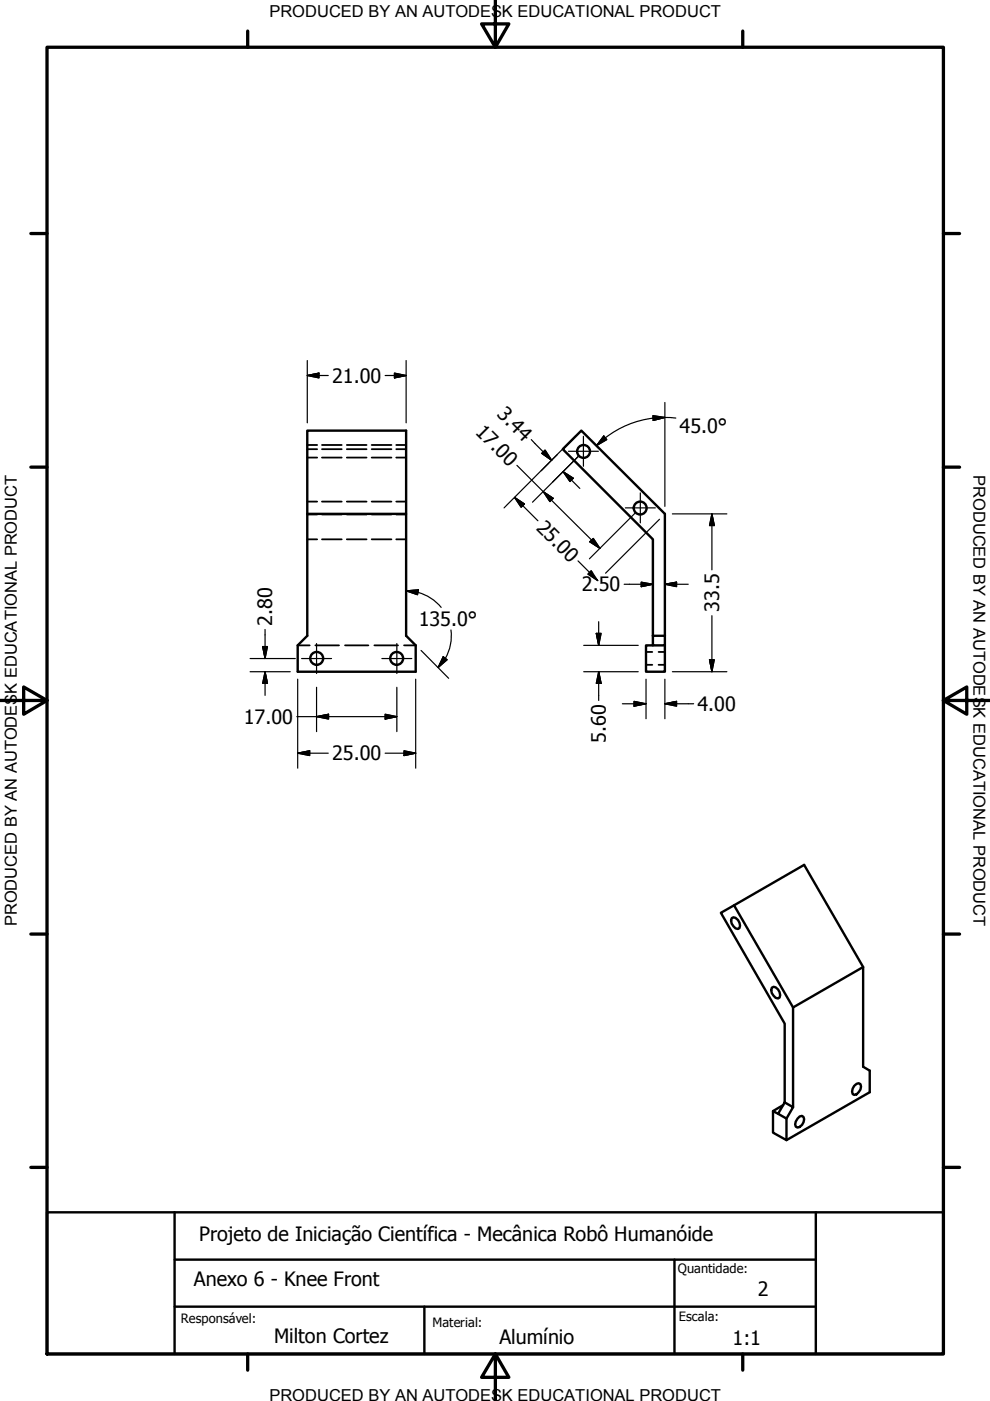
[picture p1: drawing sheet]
<svg xmlns="http://www.w3.org/2000/svg" width="210mm" height="297mm" viewBox="0 0 210 297" stroke-linecap="round" stroke-linejoin="round" font-family="sans-serif">
<!-- layer: Visible (ANSI) -->
<g fill="none" stroke="#000" stroke-width=".51">
<path d="M65.2 109v-17.7h20.9v43.5l2 2v5.6h-25v-5.6l2.1-2v-25.8h20.9M138.4 134.8h2.6v2h-2.6zM138.4 136.8h-1.4v5.6h4v-5.6M138.4 134.8v-20.5l-19.1-19.1 4-3.9 17.7 17.7v25.8M155.1 194.7l.4-.2a1.74 1.74 0 0 1 1.3 2.3l-.3 .2a1.82 1.82 0 0 1-1.4-2.3zM155.6 191.9l12.5 21.7M163.6 209.4l.4-.2a1.74 1.74 0 0 1 1.3 2.3l-.3 .2a1.82 1.82 0 0 1-1.4-2.3zM183 205l-14.9 8.6v21.1M163.9 235.6l1.1 .5M166.1 234.3l-2.2 1.3v4.5l2.9 1.6v-4.5M166.4 233.7l1.7 1-1.3 2.5-1.8-1.1zM166.4 233.7v-16.7l-13.6-23.5 17.7-10.1 12.5 21.6v21.2l1.4 .8v4.6l-17.6 10.1"/>
<path d="M169.1 237.2l.4-.5 .6-.1a1.2 1.2 0 0 1 0 1.9l-.6 .4-.4 .2-.4-.2-.1-.5zM181.1 230.2l.5-.4 .5-.1 .3 .2a1.74 1.74 0 0 1-1.3 2.2 1.2 1.2 0 0 1 0-1.9z"/>
<circle cx="123.7" cy="95.7" r="1.37"/>
<circle cx="135.7" cy="107.7" r="1.37"/>
<circle cx="67.2" cy="139.6" r="1.37"/>
<circle cx="84.1" cy="139.6" r="1.37"/>
</g>
<!-- layer: Hidden (ANSI) -->
<g fill="none" stroke="#000" stroke-width=".38">
<path d="M65.2 95.2h2M65.2 97h2M65.2 94.3h2M68.3 95.2h4.2M68.3 97h4.2M68.3 94.3h4.2M73.5 95.2h4.2M73.5 97h4.2M73.5 94.3h4.2M78.8 95.2h4.2M78.8 97h4.2M78.8 94.3h4.2"/>
<path d="M84 95.2h2.1M84 97h2.1M84 94.3h2.1M65.2 114.3h2M65.2 109.1h2M65.2 106.3h2M68.3 114.3h4.2M68.3 109.1h4.2M68.3 106.3h4.2M73.5 114.3h4.2M73.5 109.1h4.2M73.5 106.3h4.2"/>
<path d="M78.8 114.3h4.2M78.8 109.1h4.2M78.8 106.3h4.2M84 114.3h2.1M84 109.1h2.1M84 106.3h2.1M63.1 136.8h2.6M66.9 136.8h5M73.2 136.8h4.9M79.4 136.8h5M85.7 136.8h2.4M137 138.2h1.3"/>
<path d="M139.6 138.2h1.4M137 141h1.3M139.6 141h1.4"/>
</g>
<!-- layer: Border (ANSI) -->
<g fill="none" stroke="#000" stroke-width=".7">
<path d="M10 10h190v277.1h-190zM52.5 6.6v3.4M105 0v10l-2.9-4.9h5.8l-2.9 4.9M157.5 6.6v3.4M6.5 49.5h3.5M200 49.5h3.5M6.5 99h3.5M200 99h3.5M0 148.5h10l-5-2.8v5.7l5-2.9M200 148.5l5 2.9v-5.7l-5 2.8h10M6.5 198h3.5M200 198h3.5"/>
<path d="M6.5 247.5h3.5M200 247.5h3.5M52.5 287.1v3.4M105 287.1l2.9 4.9h-5.8l2.9-4.9v9.9M157.5 287.1v3.4"/>
</g>
<!-- layer: Title (ANSI) -->
<path d="M10 257h190v30.1h-190zM37 257v30.1M173 257v30.1M37 277h136M37 267.1h136M90 277v10.1M143 267.1v20" fill="none" stroke="#000" stroke-width=".51"/>
<!-- layer: Dimension (ANSI) -->
<g fill="none" stroke="#000" stroke-width=".25">
<path d="M65.2 79.6l2.4-.5v1zM65.2 79.6h4.4M65.2 76.4v13.2M81.7 79.6h4.4M83.6 79.1l2.5 .5-2.5 .5zM86.1 76.4v13.2M109.6 98.7l17.6 17.6M112.6 93.2l4.4 4.4M114.9 96.1l.7-.7 1.4 2.2zM119.4 100l2.1 1.4-.7 .7zM119.4 100l3.5 3.6M122.1 92.4l-15.2 15.3"/>
<path d="M122.6 96.8l-9.7 9.7M128 92.4l.7 .8-2.2 1.3zM128.3 92.8l-1.8 1.7M138.4 88.1l2.6 .4-2.5 .6zM138.4 88.7a20.5 20.5 0 0 0-10.1 4.1M140.9 88.5l2.4 .1M141 85.3v22.1M141 88.5l-2.6 .1M109.1 105.5l2.1 1.4-.7 .7zM109.1 105.5l4.9 4.9M115.2 104.3l2.1 1.3-.7 .7zM122.6 118.9l2.6 2.6"/>
<path d="M125 114.9l.8-.7 1.4 2.1zM134.6 108.8l-9.6 9.7M139.8 110.1l-11.4 11.4M142.6 109h11.5M150.9 109l.5 2.4h-1zM150.9 109v11.8M53 139.6h9.6M55.7 137.1h1l-.5 2.5zM56.2 133.5v6.1M86.1 125.3l2.6-.2-.2 1zM86.1 125.3l2.5 .3M88.6 125.6a9.6 9.6 0 0 1 4.9 3.2"/>
<path d="M89.3 137.9l5.8 5.9M94 139.2l.8 .7-1.9 1.6zM94.4 139.6l-1.5 1.9M95.6 133.6a9.6 9.6 0 0 1-1.2 6M123.8 136.8h11.5M124.8 121.5l.5-.5 .4 .5M126.4 134.3h1l-.5 2.5zM126.9 131.8v5M132.3 123.9h6.1M136 123.4l2.4 .5-2.4 .5zM141 123.9l2.4-.5v1zM141 123.9h4.9"/>
<path d="M150.4 139.9h1l-.5 2.5zM150.9 130.5v11.9M53 142.4h8.5M56.2 142.4l.5 2.5h-1zM56.2 142.4v5M62.9 151.9h21.2M63.1 159.7l2.6-.5v1zM63.1 159.7h6.5M63.1 144v18.9M67.1 151.9l2.6-.5v1zM67.1 145.7v9.4M81.7 151.4l2.4 .5-2.4 .5z"/>
<path d="M81.7 159.7h6.4M84.1 145.7v9.4M85.7 159.2l2.4 .5-2.4 .5zM88.1 144v18.9M123.8 142.4h11.5M126.9 142.4l.5 2.5h-1zM126.9 142.4v6.1M132 149.2h5M134.4 148.7l2.6 .5-2.6 .5zM137 144v8.4M141 149.2l2.4-.5v1zM141 149.2h6.1"/>
<path d="M141 144v8.4M142.6 142.4h11.5"/>
</g>
<g fill="#000" stroke="#000" stroke-width=".25">
<path d="M65.2 79.6l2.4-.5zM65.2 79.6l2.4-.5v1zM83.6 80.1l2.5-.5zM83.6 79.1l2.5 .5-2.5 .5zM114.9 96.1l2.1 1.5zM114.9 96.1l.7-.7 1.4 2.2zM128 92.4l-1.5 2.1zM128 92.4l.7 .8-2.2 1.3zM138.5 89.1l2.5-.6zM138.4 88.1l2.6 .4-2.5 .6zM109.1 105.5l2.1 1.4zM109.1 105.5l2.1 1.4-.7 .7z"/>
<path d="M115.2 104.3l2.1 1.3zM115.2 104.3l2.1 1.3-.7 .7zM119.4 100l2.1 1.4zM119.4 100l2.1 1.4-.7 .7zM125 114.9l2.2 1.4zM125 114.9l.8-.7 1.4 2.1zM150.9 109l.5 2.4zM150.9 109l.5 2.4h-1zM55.7 137.1l.5 2.5zM55.7 137.1h1l-.5 2.5zM86.1 125.3l2.6-.2zM86.1 125.3l2.6-.2-.2 1z"/>
<path d="M94 139.2l-1.1 2.3zM94 139.2l.8 .7-1.9 1.6zM124.7 121.7l2 1.4zM124.7 121.7l.6-.7 1.4 2.1zM126.4 134.3l.5 2.5zM126.4 134.3h1l-.5 2.5zM136 124.4l2.4-.5zM136 123.4l2.4 .5-2.4 .5zM141 123.9l2.4-.5zM141 123.9l2.4-.5v1zM150.4 139.9l.5 2.5zM150.4 139.9h1l-.5 2.5z"/>
<path d="M56.2 142.4l.5 2.5zM56.2 142.4l.5 2.5h-1zM63.1 159.7l2.6-.5zM63.1 159.7l2.6-.5v1zM67.1 151.9l2.6-.5zM67.1 151.9l2.6-.5v1zM81.7 152.4l2.4-.5zM81.7 151.4l2.4 .5-2.4 .5zM126.9 142.4l.5 2.5zM126.9 142.4l.5 2.5h-1zM134.4 149.7l2.6-.5zM134.4 148.7l2.6 .5-2.6 .5z"/>
<path d="M141 149.2l2.4-.5zM141 149.2l2.4-.5v1zM85.7 160.2l2.4-.5zM85.7 159.2l2.4 .5-2.4 .5z"/>
</g>
<!-- layer: Center Mark (ANSI) -->
<path d="M120.5 95.7h6.4M123.7 92.5v6.4M132.6 107.7h6.3M135.8 104.5v6.4M63.9 139.6h6.4M67.1 136.4v6.4M81 139.6h6.3M84.1 136.4v6.4" fill="none" stroke="#000" stroke-width=".25"/>
<g font-size="4.2">
<text x="70.4" y="81.1">21.00</text>
<text x="105.2" y="88" transform="rotate(45 105.2 88)">3.44</text>
<text x="100.6" y="91.8" transform="rotate(45 100.6 91.8)">17.00</text>
<text x="144.1" y="91.7">45.0°</text>
<text x="113.5" y="112.1" transform="rotate(45 113.5 112.1)">25.00</text>
<text x="123.4" y="125.4">2.50</text>
<text x="152.5" y="129.7" transform="rotate(-90 152.5 129.7)">33.5</text>
<text x="57.7" y="132.7" transform="rotate(-90 57.7 132.7)">2.80</text>
<text x="88.8" y="132.7">135.0°</text>
<text x="51.7" y="153.5">17.00</text>
<text x="147.9" y="150.7">4.00</text>
<text x="70.4" y="161.2">25.00</text>
<text x="128.5" y="157.5" transform="rotate(-90 128.5 157.5)">5.60</text>
<text x="42.2" y="263.1">Projeto de Iniciação Científica - Mecânica Robô Humanóide</text>
<text x="41.1" y="272.7">Anexo 6 - Knee Front</text>
<text x="160.7" y="274.7">2</text>
<text x="58.1" y="284.8">Milton Cortez</text>
<text x="105.9" y="285">Alumínio</text>
<text x="155.3" y="285.1">1:1</text>
</g>
<g font-size="3.5">
<text x="57.1" y="3.6">PRODUCED BY AN AUTODESK EDUCATIONAL PRODUCT</text>
<text x="206.4" y="100.7" transform="rotate(90 206.4 100.7)">PRODUCED BY AN AUTODESK EDUCATIONAL PRODUCT</text>
<text x="3.6" y="196.4" transform="rotate(-90 3.6 196.4)">PRODUCED BY AN AUTODESK EDUCATIONAL PRODUCT</text>
<text x="57.1" y="297">PRODUCED BY AN AUTODESK EDUCATIONAL PRODUCT</text>
</g>
<g font-size="2.7">
<text x="143.7" y="269.9">Quantidade:</text>
<text x="38.4" y="280.6">Responsável:</text>
<text x="91.7" y="281.3">Material:</text>
<text x="144" y="280">Escala:</text>
</g>
</svg>
